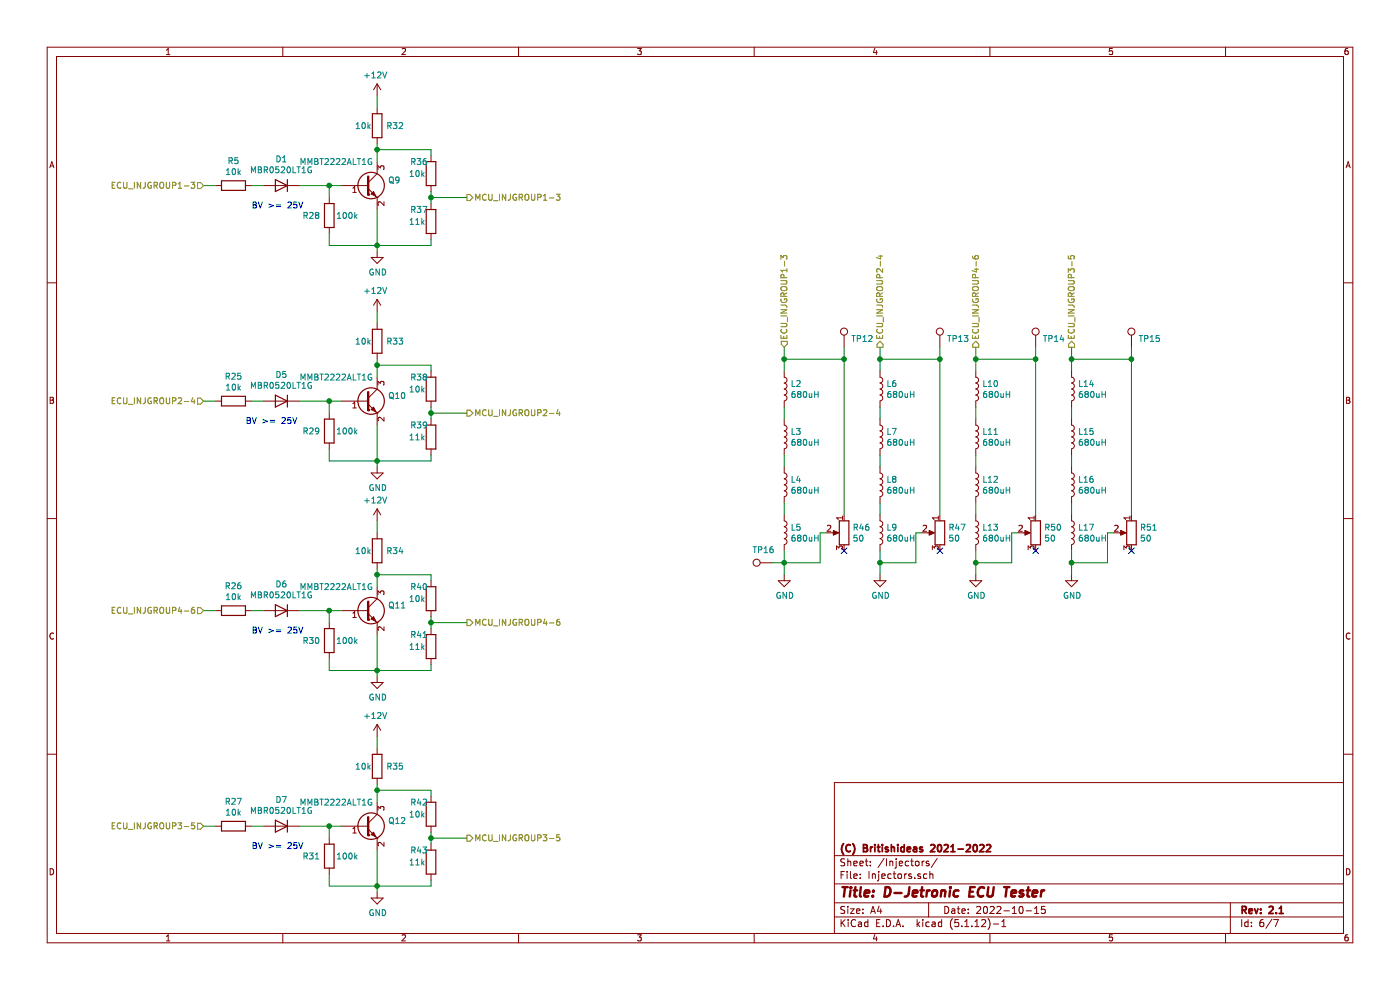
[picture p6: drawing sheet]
EESchema Schematic File Version 4
EELAYER 30 0
EELAYER END
$Descr A4 11693 8268
encoding utf-8
Sheet 6 7
Title "D-Jetronic ECU Tester"
Date "2022-10-15"
Rev "2.1"
Comp "(C) Britishideas 2021-2022"
Comment1 ""
Comment2 ""
Comment3 ""
Comment4 ""
$EndDescr
$Comp
L Device:R R?
U 1 1
P 1950 1550
AR Path="/604BF505/6325E99C" Ref="R?"  Part="1" 
AR Path="/63357965/6325E99C" Ref="R5"  Part="1" 
F 0 "R5" V 1743 1550 50  0000 C CNN
F 1 "10k" V 1834 1550 50  0000 C CNN
F 2 "Resistor_SMD:R_0805_2012Metric" V 1880 1550 50  0001 C CNN
F 3 "~" H 1950 1550 50  0001 C CNN
	1    1950 1550
	0    1    1    0   
$EndComp
$Comp
L power:GND #PWR?
U 1 1
P 3150 2100
AR Path="/6325E9A2" Ref="#PWR?"  Part="1" 
AR Path="/604BF505/6325E9A2" Ref="#PWR?"  Part="1" 
AR Path="/63357965/6325E9A2" Ref="#PWR043"  Part="1" 
F 0 "#PWR043" H 3150 1850 50  0001 C CNN
F 1 "GND" H 3155 1927 50  0000 C CNN
F 2 "" H 3150 2100 50  0001 C CNN
F 3 "" H 3150 2100 50  0001 C CNN
	1    3150 2100
	1    0    0    -1  
$EndComp
$Comp
L Transistor_BJT:MMBT3904 Q?
U 1 1
P 3050 1550
AR Path="/604BF505/6325E9AA" Ref="Q?"  Part="1" 
AR Path="/63357965/6325E9AA" Ref="Q9"  Part="1" 
F 0 "Q9" H 3240 1596 50  0000 L CNN
F 1 "MMBT2222ALT1G" H 2500 1750 50  0000 L CNN
F 2 "Package_TO_SOT_SMD:SOT-23" H 3250 1475 50  0001 L CIN
F 3 "https://www.fairchildsemi.com/datasheets/2N/2N3904.pdf" H 3050 1550 50  0001 L CNN
F 4 "MMBT2222ALT1G" H 3050 1550 50  0001 C CNN "manf#"
	1    3050 1550
	1    0    0    -1  
$EndComp
$Comp
L Device:R R?
U 1 1
P 2750 1800
AR Path="/604BF505/6325E9B0" Ref="R?"  Part="1" 
AR Path="/63357965/6325E9B0" Ref="R28"  Part="1" 
F 0 "R28" H 2600 1800 50  0000 C CNN
F 1 "100k" H 2900 1800 50  0000 C CNN
F 2 "Resistor_SMD:R_0805_2012Metric" V 2680 1800 50  0001 C CNN
F 3 "~" H 2750 1800 50  0001 C CNN
	1    2750 1800
	1    0    0    -1  
$EndComp
Wire Wire Line
	3150 1250 3150 1350
Wire Wire Line
	3150 1750 3150 2050
Wire Wire Line
	2750 1550 2750 1650
Connection ~ 2750 1550
Wire Wire Line
	2750 1550 2850 1550
Wire Wire Line
	2750 1950 2750 2050
Wire Wire Line
	2750 2050 3150 2050
Connection ~ 3150 2050
Wire Wire Line
	3150 2050 3150 2100
$Comp
L power:+12V #PWR?
U 1 1
P 3150 800
AR Path="/632681C2" Ref="#PWR?"  Part="1" 
AR Path="/60479334/632681C2" Ref="#PWR?"  Part="1" 
AR Path="/63357965/632681C2" Ref="#PWR011"  Part="1" 
F 0 "#PWR011" H 3150 650 50  0001 C CNN
F 1 "+12V" H 3165 973 50  0000 C CNN
F 2 "" H 3150 800 50  0001 C CNN
F 3 "" H 3150 800 50  0001 C CNN
	1    3150 800 
	-1   0    0    -1  
$EndComp
$Comp
L Device:D D1
U 1 1
P 2350 1550
F 0 "D1" H 2350 1333 50  0000 C CNN
F 1 "MBR0520LT1G" H 2350 1424 50  0000 C CNN
F 2 "Britishideas:SOD-123" H 2350 1550 50  0001 C CNN
F 3 "~" H 2350 1550 50  0001 C CNN
	1    2350 1550
	-1   0    0    1   
$EndComp
Wire Wire Line
	2500 1550 2750 1550
Wire Wire Line
	2200 1550 2100 1550
$Comp
L Device:R R?
U 1 1
P 3600 1450
AR Path="/604BF505/63279928" Ref="R?"  Part="1" 
AR Path="/63357965/63279928" Ref="R36"  Part="1" 
F 0 "R36" H 3500 1550 50  0000 C CNN
F 1 "10k" H 3484 1450 50  0000 C CNN
F 2 "Resistor_SMD:R_0805_2012Metric" V 3530 1450 50  0001 C CNN
F 3 "~" H 3600 1450 50  0001 C CNN
	1    3600 1450
	1    0    0    -1  
$EndComp
$Comp
L Device:R R?
U 1 1
P 3600 1850
AR Path="/604BF505/6327A3A5" Ref="R?"  Part="1" 
AR Path="/63357965/6327A3A5" Ref="R37"  Part="1" 
F 0 "R37" H 3500 1950 50  0000 C CNN
F 1 "11k" H 3484 1850 50  0000 C CNN
F 2 "Resistor_SMD:R_0805_2012Metric" V 3530 1850 50  0001 C CNN
F 3 "~" H 3600 1850 50  0001 C CNN
	1    3600 1850
	1    0    0    -1  
$EndComp
Wire Wire Line
	3600 2000 3600 2050
Wire Wire Line
	3600 2050 3150 2050
Wire Wire Line
	3600 1700 3600 1650
Wire Wire Line
	3600 1300 3600 1250
Wire Wire Line
	3600 1250 3150 1250
Wire Wire Line
	3150 800  3150 900 
$Comp
L Device:R R?
U 1 1
P 3150 1050
AR Path="/604BF505/63266305" Ref="R?"  Part="1" 
AR Path="/63357965/63266305" Ref="R32"  Part="1" 
F 0 "R32" H 3300 1050 50  0000 C CNN
F 1 "10k" H 3034 1050 50  0000 C CNN
F 2 "Resistor_SMD:R_0805_2012Metric" V 3080 1050 50  0001 C CNN
F 3 "~" H 3150 1050 50  0001 C CNN
	1    3150 1050
	1    0    0    -1  
$EndComp
Wire Wire Line
	3150 1200 3150 1250
Connection ~ 3150 1250
Wire Wire Line
	3600 1650 3900 1650
Connection ~ 3600 1650
Wire Wire Line
	3600 1650 3600 1600
Text HLabel 1700 1550 0    50   Input ~ 0
ECU_INJGROUP1-3
Wire Wire Line
	1700 1550 1800 1550
Text HLabel 3900 1650 2    50   Output ~ 0
MCU_INJGROUP1-3
$Comp
L Device:R R?
U 1 1
P 1950 6900
AR Path="/604BF505/632B3A56" Ref="R?"  Part="1" 
AR Path="/63357965/632B3A56" Ref="R27"  Part="1" 
F 0 "R27" V 1743 6900 50  0000 C CNN
F 1 "10k" V 1834 6900 50  0000 C CNN
F 2 "Resistor_SMD:R_0805_2012Metric" V 1880 6900 50  0001 C CNN
F 3 "~" H 1950 6900 50  0001 C CNN
	1    1950 6900
	0    1    1    0   
$EndComp
$Comp
L power:GND #PWR?
U 1 1
P 3150 7450
AR Path="/632B3DC4" Ref="#PWR?"  Part="1" 
AR Path="/604BF505/632B3DC4" Ref="#PWR?"  Part="1" 
AR Path="/63357965/632B3DC4" Ref="#PWR050"  Part="1" 
F 0 "#PWR050" H 3150 7200 50  0001 C CNN
F 1 "GND" H 3155 7277 50  0000 C CNN
F 2 "" H 3150 7450 50  0001 C CNN
F 3 "" H 3150 7450 50  0001 C CNN
	1    3150 7450
	1    0    0    -1  
$EndComp
$Comp
L Transistor_BJT:MMBT3904 Q?
U 1 1
P 3050 6900
AR Path="/604BF505/632B3DCF" Ref="Q?"  Part="1" 
AR Path="/63357965/632B3DCF" Ref="Q12"  Part="1" 
F 0 "Q12" H 3240 6946 50  0000 L CNN
F 1 "MMBT2222ALT1G" H 2500 7100 50  0000 L CNN
F 2 "Package_TO_SOT_SMD:SOT-23" H 3250 6825 50  0001 L CIN
F 3 "https://www.fairchildsemi.com/datasheets/2N/2N3904.pdf" H 3050 6900 50  0001 L CNN
F 4 "MMBT2222ALT1G" H 3050 6900 50  0001 C CNN "manf#"
	1    3050 6900
	1    0    0    -1  
$EndComp
$Comp
L Device:R R?
U 1 1
P 2750 7150
AR Path="/604BF505/632B3DD9" Ref="R?"  Part="1" 
AR Path="/63357965/632B3DD9" Ref="R31"  Part="1" 
F 0 "R31" H 2600 7150 50  0000 C CNN
F 1 "100k" H 2900 7150 50  0000 C CNN
F 2 "Resistor_SMD:R_0805_2012Metric" V 2680 7150 50  0001 C CNN
F 3 "~" H 2750 7150 50  0001 C CNN
	1    2750 7150
	1    0    0    -1  
$EndComp
Wire Wire Line
	3150 6600 3150 6700
Wire Wire Line
	3150 7100 3150 7400
Wire Wire Line
	2750 6900 2750 7000
Connection ~ 2750 6900
Wire Wire Line
	2750 6900 2850 6900
Wire Wire Line
	2750 7300 2750 7400
Wire Wire Line
	2750 7400 3150 7400
Connection ~ 3150 7400
Wire Wire Line
	3150 7400 3150 7450
$Comp
L power:+12V #PWR?
U 1 1
P 3150 6150
AR Path="/632B3DEC" Ref="#PWR?"  Part="1" 
AR Path="/60479334/632B3DEC" Ref="#PWR?"  Part="1" 
AR Path="/63357965/632B3DEC" Ref="#PWR049"  Part="1" 
F 0 "#PWR049" H 3150 6000 50  0001 C CNN
F 1 "+12V" H 3165 6323 50  0000 C CNN
F 2 "" H 3150 6150 50  0001 C CNN
F 3 "" H 3150 6150 50  0001 C CNN
	1    3150 6150
	-1   0    0    -1  
$EndComp
$Comp
L Device:D D7
U 1 1
P 2350 6900
F 0 "D7" H 2350 6683 50  0000 C CNN
F 1 "MBR0520LT1G" H 2350 6774 50  0000 C CNN
F 2 "Britishideas:SOD-123" H 2350 6900 50  0001 C CNN
F 3 "~" H 2350 6900 50  0001 C CNN
	1    2350 6900
	-1   0    0    1   
$EndComp
Wire Wire Line
	2500 6900 2750 6900
Wire Wire Line
	2200 6900 2100 6900
$Comp
L Device:R R?
U 1 1
P 3600 6800
AR Path="/604BF505/632B3E02" Ref="R?"  Part="1" 
AR Path="/63357965/632B3E02" Ref="R42"  Part="1" 
F 0 "R42" H 3500 6900 50  0000 C CNN
F 1 "10k" H 3484 6800 50  0000 C CNN
F 2 "Resistor_SMD:R_0805_2012Metric" V 3530 6800 50  0001 C CNN
F 3 "~" H 3600 6800 50  0001 C CNN
	1    3600 6800
	1    0    0    -1  
$EndComp
$Comp
L Device:R R?
U 1 1
P 3600 7200
AR Path="/604BF505/632B3E0C" Ref="R?"  Part="1" 
AR Path="/63357965/632B3E0C" Ref="R43"  Part="1" 
F 0 "R43" H 3500 7300 50  0000 C CNN
F 1 "11k" H 3484 7200 50  0000 C CNN
F 2 "Resistor_SMD:R_0805_2012Metric" V 3530 7200 50  0001 C CNN
F 3 "~" H 3600 7200 50  0001 C CNN
	1    3600 7200
	1    0    0    -1  
$EndComp
Wire Wire Line
	3600 7350 3600 7400
Wire Wire Line
	3600 7400 3150 7400
Wire Wire Line
	3600 7050 3600 7000
Wire Wire Line
	3600 6650 3600 6600
Wire Wire Line
	3600 6600 3150 6600
Wire Wire Line
	3150 6150 3150 6250
$Comp
L Device:R R?
U 1 1
P 3150 6400
AR Path="/604BF505/632B3E1C" Ref="R?"  Part="1" 
AR Path="/63357965/632B3E1C" Ref="R35"  Part="1" 
F 0 "R35" H 3300 6400 50  0000 C CNN
F 1 "10k" H 3034 6400 50  0000 C CNN
F 2 "Resistor_SMD:R_0805_2012Metric" V 3080 6400 50  0001 C CNN
F 3 "~" H 3150 6400 50  0001 C CNN
	1    3150 6400
	1    0    0    -1  
$EndComp
Wire Wire Line
	3150 6550 3150 6600
Connection ~ 3150 6600
Wire Wire Line
	3600 7000 3900 7000
Connection ~ 3600 7000
Wire Wire Line
	3600 7000 3600 6950
Wire Wire Line
	1700 6900 1800 6900
Text HLabel 3900 7000 2    50   Output ~ 0
MCU_INJGROUP3-5
$Comp
L Device:R R?
U 1 1
P 1950 3350
AR Path="/604BF505/632C09B8" Ref="R?"  Part="1" 
AR Path="/63357965/632C09B8" Ref="R25"  Part="1" 
F 0 "R25" V 1743 3350 50  0000 C CNN
F 1 "10k" V 1834 3350 50  0000 C CNN
F 2 "Resistor_SMD:R_0805_2012Metric" V 1880 3350 50  0001 C CNN
F 3 "~" H 1950 3350 50  0001 C CNN
	1    1950 3350
	0    1    1    0   
$EndComp
$Comp
L Transistor_BJT:MMBT3904 Q?
U 1 1
P 3050 3350
AR Path="/604BF505/632C0DDD" Ref="Q?"  Part="1" 
AR Path="/63357965/632C0DDD" Ref="Q10"  Part="1" 
F 0 "Q10" H 3240 3396 50  0000 L CNN
F 1 "MMBT2222ALT1G" H 2500 3550 50  0000 L CNN
F 2 "Package_TO_SOT_SMD:SOT-23" H 3250 3275 50  0001 L CIN
F 3 "https://www.fairchildsemi.com/datasheets/2N/2N3904.pdf" H 3050 3350 50  0001 L CNN
F 4 "MMBT2222ALT1G" H 3050 3350 50  0001 C CNN "manf#"
	1    3050 3350
	1    0    0    -1  
$EndComp
$Comp
L Device:R R?
U 1 1
P 2750 3600
AR Path="/604BF505/632C0DE7" Ref="R?"  Part="1" 
AR Path="/63357965/632C0DE7" Ref="R29"  Part="1" 
F 0 "R29" H 2600 3600 50  0000 C CNN
F 1 "100k" H 2900 3600 50  0000 C CNN
F 2 "Resistor_SMD:R_0805_2012Metric" V 2680 3600 50  0001 C CNN
F 3 "~" H 2750 3600 50  0001 C CNN
	1    2750 3600
	1    0    0    -1  
$EndComp
Wire Wire Line
	3150 3050 3150 3150
Wire Wire Line
	3150 3550 3150 3850
Wire Wire Line
	2750 3350 2750 3450
Connection ~ 2750 3350
Wire Wire Line
	2750 3350 2850 3350
Wire Wire Line
	2750 3750 2750 3850
Wire Wire Line
	2750 3850 3150 3850
Connection ~ 3150 3850
Wire Wire Line
	3150 3850 3150 3900
$Comp
L power:+12V #PWR?
U 1 1
P 3150 2600
AR Path="/632C0DFA" Ref="#PWR?"  Part="1" 
AR Path="/60479334/632C0DFA" Ref="#PWR?"  Part="1" 
AR Path="/63357965/632C0DFA" Ref="#PWR044"  Part="1" 
F 0 "#PWR044" H 3150 2450 50  0001 C CNN
F 1 "+12V" H 3165 2773 50  0000 C CNN
F 2 "" H 3150 2600 50  0001 C CNN
F 3 "" H 3150 2600 50  0001 C CNN
	1    3150 2600
	-1   0    0    -1  
$EndComp
$Comp
L Device:D D5
U 1 1
P 2350 3350
F 0 "D5" H 2350 3133 50  0000 C CNN
F 1 "MBR0520LT1G" H 2350 3224 50  0000 C CNN
F 2 "Britishideas:SOD-123" H 2350 3350 50  0001 C CNN
F 3 "~" H 2350 3350 50  0001 C CNN
	1    2350 3350
	-1   0    0    1   
$EndComp
Wire Wire Line
	2500 3350 2750 3350
Wire Wire Line
	2200 3350 2100 3350
$Comp
L Device:R R?
U 1 1
P 3600 3250
AR Path="/604BF505/632C0E10" Ref="R?"  Part="1" 
AR Path="/63357965/632C0E10" Ref="R38"  Part="1" 
F 0 "R38" H 3500 3350 50  0000 C CNN
F 1 "10k" H 3484 3250 50  0000 C CNN
F 2 "Resistor_SMD:R_0805_2012Metric" V 3530 3250 50  0001 C CNN
F 3 "~" H 3600 3250 50  0001 C CNN
	1    3600 3250
	1    0    0    -1  
$EndComp
$Comp
L Device:R R?
U 1 1
P 3600 3650
AR Path="/604BF505/632C0E1A" Ref="R?"  Part="1" 
AR Path="/63357965/632C0E1A" Ref="R39"  Part="1" 
F 0 "R39" H 3500 3750 50  0000 C CNN
F 1 "11k" H 3484 3650 50  0000 C CNN
F 2 "Resistor_SMD:R_0805_2012Metric" V 3530 3650 50  0001 C CNN
F 3 "~" H 3600 3650 50  0001 C CNN
	1    3600 3650
	1    0    0    -1  
$EndComp
Wire Wire Line
	3600 3800 3600 3850
Wire Wire Line
	3600 3850 3150 3850
Wire Wire Line
	3600 3500 3600 3450
Wire Wire Line
	3600 3100 3600 3050
Wire Wire Line
	3600 3050 3150 3050
Wire Wire Line
	3150 2600 3150 2700
$Comp
L Device:R R?
U 1 1
P 3150 2850
AR Path="/604BF505/632C0E2A" Ref="R?"  Part="1" 
AR Path="/63357965/632C0E2A" Ref="R33"  Part="1" 
F 0 "R33" H 3300 2850 50  0000 C CNN
F 1 "10k" H 3034 2850 50  0000 C CNN
F 2 "Resistor_SMD:R_0805_2012Metric" V 3080 2850 50  0001 C CNN
F 3 "~" H 3150 2850 50  0001 C CNN
	1    3150 2850
	1    0    0    -1  
$EndComp
Wire Wire Line
	3150 3000 3150 3050
Connection ~ 3150 3050
Wire Wire Line
	3600 3450 3900 3450
Connection ~ 3600 3450
Wire Wire Line
	3600 3450 3600 3400
Wire Wire Line
	1700 3350 1800 3350
Text HLabel 3900 3450 2    50   Output ~ 0
MCU_INJGROUP2-4
$Comp
L Device:R R?
U 1 1
P 1950 5100
AR Path="/604BF505/632CDE73" Ref="R?"  Part="1" 
AR Path="/63357965/632CDE73" Ref="R26"  Part="1" 
F 0 "R26" V 1743 5100 50  0000 C CNN
F 1 "10k" V 1834 5100 50  0000 C CNN
F 2 "Resistor_SMD:R_0805_2012Metric" V 1880 5100 50  0001 C CNN
F 3 "~" H 1950 5100 50  0001 C CNN
	1    1950 5100
	0    1    1    0   
$EndComp
$Comp
L power:GND #PWR?
U 1 1
P 3150 5650
AR Path="/632CE339" Ref="#PWR?"  Part="1" 
AR Path="/604BF505/632CE339" Ref="#PWR?"  Part="1" 
AR Path="/63357965/632CE339" Ref="#PWR047"  Part="1" 
F 0 "#PWR047" H 3150 5400 50  0001 C CNN
F 1 "GND" H 3155 5477 50  0000 C CNN
F 2 "" H 3150 5650 50  0001 C CNN
F 3 "" H 3150 5650 50  0001 C CNN
	1    3150 5650
	1    0    0    -1  
$EndComp
$Comp
L Transistor_BJT:MMBT3904 Q?
U 1 1
P 3050 5100
AR Path="/604BF505/632CE344" Ref="Q?"  Part="1" 
AR Path="/63357965/632CE344" Ref="Q11"  Part="1" 
F 0 "Q11" H 3240 5146 50  0000 L CNN
F 1 "MMBT2222ALT1G" H 2500 5300 50  0000 L CNN
F 2 "Package_TO_SOT_SMD:SOT-23" H 3250 5025 50  0001 L CIN
F 3 "https://www.fairchildsemi.com/datasheets/2N/2N3904.pdf" H 3050 5100 50  0001 L CNN
F 4 "MMBT2222ALT1G" H 3050 5100 50  0001 C CNN "manf#"
	1    3050 5100
	1    0    0    -1  
$EndComp
$Comp
L Device:R R?
U 1 1
P 2750 5350
AR Path="/604BF505/632CE34E" Ref="R?"  Part="1" 
AR Path="/63357965/632CE34E" Ref="R30"  Part="1" 
F 0 "R30" H 2600 5350 50  0000 C CNN
F 1 "100k" H 2900 5350 50  0000 C CNN
F 2 "Resistor_SMD:R_0805_2012Metric" V 2680 5350 50  0001 C CNN
F 3 "~" H 2750 5350 50  0001 C CNN
	1    2750 5350
	1    0    0    -1  
$EndComp
Wire Wire Line
	3150 4800 3150 4900
Wire Wire Line
	3150 5300 3150 5600
Wire Wire Line
	2750 5100 2750 5200
Connection ~ 2750 5100
Wire Wire Line
	2750 5100 2850 5100
Wire Wire Line
	2750 5500 2750 5600
Wire Wire Line
	2750 5600 3150 5600
Connection ~ 3150 5600
Wire Wire Line
	3150 5600 3150 5650
$Comp
L power:+12V #PWR?
U 1 1
P 3150 4350
AR Path="/632CE361" Ref="#PWR?"  Part="1" 
AR Path="/60479334/632CE361" Ref="#PWR?"  Part="1" 
AR Path="/63357965/632CE361" Ref="#PWR046"  Part="1" 
F 0 "#PWR046" H 3150 4200 50  0001 C CNN
F 1 "+12V" H 3165 4523 50  0000 C CNN
F 2 "" H 3150 4350 50  0001 C CNN
F 3 "" H 3150 4350 50  0001 C CNN
	1    3150 4350
	-1   0    0    -1  
$EndComp
$Comp
L Device:D D6
U 1 1
P 2350 5100
F 0 "D6" H 2350 4883 50  0000 C CNN
F 1 "MBR0520LT1G" H 2350 4974 50  0000 C CNN
F 2 "Britishideas:SOD-123" H 2350 5100 50  0001 C CNN
F 3 "~" H 2350 5100 50  0001 C CNN
	1    2350 5100
	-1   0    0    1   
$EndComp
Wire Wire Line
	2500 5100 2750 5100
Wire Wire Line
	2200 5100 2100 5100
$Comp
L Device:R R?
U 1 1
P 3600 5000
AR Path="/604BF505/632CE377" Ref="R?"  Part="1" 
AR Path="/63357965/632CE377" Ref="R40"  Part="1" 
F 0 "R40" H 3500 5100 50  0000 C CNN
F 1 "10k" H 3484 5000 50  0000 C CNN
F 2 "Resistor_SMD:R_0805_2012Metric" V 3530 5000 50  0001 C CNN
F 3 "~" H 3600 5000 50  0001 C CNN
	1    3600 5000
	1    0    0    -1  
$EndComp
$Comp
L Device:R R?
U 1 1
P 3600 5400
AR Path="/604BF505/632CE381" Ref="R?"  Part="1" 
AR Path="/63357965/632CE381" Ref="R41"  Part="1" 
F 0 "R41" H 3500 5500 50  0000 C CNN
F 1 "11k" H 3484 5400 50  0000 C CNN
F 2 "Resistor_SMD:R_0805_2012Metric" V 3530 5400 50  0001 C CNN
F 3 "~" H 3600 5400 50  0001 C CNN
	1    3600 5400
	1    0    0    -1  
$EndComp
Wire Wire Line
	3600 5550 3600 5600
Wire Wire Line
	3600 5600 3150 5600
Wire Wire Line
	3600 5250 3600 5200
Wire Wire Line
	3600 4850 3600 4800
Wire Wire Line
	3600 4800 3150 4800
Wire Wire Line
	3150 4350 3150 4450
$Comp
L Device:R R?
U 1 1
P 3150 4600
AR Path="/604BF505/632CE391" Ref="R?"  Part="1" 
AR Path="/63357965/632CE391" Ref="R34"  Part="1" 
F 0 "R34" H 3300 4600 50  0000 C CNN
F 1 "10k" H 3034 4600 50  0000 C CNN
F 2 "Resistor_SMD:R_0805_2012Metric" V 3080 4600 50  0001 C CNN
F 3 "~" H 3150 4600 50  0001 C CNN
	1    3150 4600
	1    0    0    -1  
$EndComp
Wire Wire Line
	3150 4750 3150 4800
Connection ~ 3150 4800
Wire Wire Line
	3600 5200 3900 5200
Connection ~ 3600 5200
Wire Wire Line
	3600 5200 3600 5150
Wire Wire Line
	1700 5100 1800 5100
Text HLabel 3900 5200 2    50   Output ~ 0
MCU_INJGROUP4-6
Text HLabel 1700 3350 0    50   Input ~ 0
ECU_INJGROUP2-4
Text HLabel 1700 6900 0    50   Input ~ 0
ECU_INJGROUP3-5
Text HLabel 1700 5100 0    50   Input ~ 0
ECU_INJGROUP4-6
Text Notes 2100 1750 0    50   ~ 0
BV >= 25V
Text Notes 2050 3550 0    50   ~ 0
BV >= 25V
Text Notes 2100 5300 0    50   ~ 0
BV >= 25V
Text Notes 2100 7100 0    50   ~ 0
BV >= 25V
$Comp
L power:GND #PWR?
U 1 1
P 3150 3900
AR Path="/6333B2D2" Ref="#PWR?"  Part="1" 
AR Path="/604BF505/6333B2D2" Ref="#PWR?"  Part="1" 
AR Path="/63357965/6333B2D2" Ref="#PWR045"  Part="1" 
F 0 "#PWR045" H 3150 3650 50  0001 C CNN
F 1 "GND" H 3155 3727 50  0000 C CNN
F 2 "" H 3150 3900 50  0001 C CNN
F 3 "" H 3150 3900 50  0001 C CNN
	1    3150 3900
	1    0    0    -1  
$EndComp
Text HLabel 6550 2900 1    50   Input ~ 0
ECU_INJGROUP1-3
$Comp
L Device:L L2
U 1 1
P 6550 3250
F 0 "L2" H 6602 3296 50  0000 L CNN
F 1 "680uH" H 6602 3205 50  0000 L CNN
F 2 "Britishideas:Inductor-MSS1210-684KED" H 6550 3250 50  0001 C CNN
F 3 "~" H 6550 3250 50  0001 C CNN
F 4 "MSS1210-684KED" H 6550 3250 50  0001 C CNN "manf#"
	1    6550 3250
	1    0    0    -1  
$EndComp
$Comp
L Device:L L3
U 1 1
P 6550 3650
F 0 "L3" H 6602 3696 50  0000 L CNN
F 1 "680uH" H 6602 3605 50  0000 L CNN
F 2 "Britishideas:Inductor-MSS1210-684KED" H 6550 3650 50  0001 C CNN
F 3 "~" H 6550 3650 50  0001 C CNN
F 4 "MSS1210-684KED" H 6550 3650 50  0001 C CNN "manf#"
	1    6550 3650
	1    0    0    -1  
$EndComp
$Comp
L Device:L L4
U 1 1
P 6550 4050
F 0 "L4" H 6602 4096 50  0000 L CNN
F 1 "680uH" H 6602 4005 50  0000 L CNN
F 2 "Britishideas:Inductor-MSS1210-684KED" H 6550 4050 50  0001 C CNN
F 3 "~" H 6550 4050 50  0001 C CNN
F 4 "MSS1210-684KED" H 6550 4050 50  0001 C CNN "manf#"
	1    6550 4050
	1    0    0    -1  
$EndComp
$Comp
L Device:L L5
U 1 1
P 6550 4450
F 0 "L5" H 6602 4496 50  0000 L CNN
F 1 "680uH" H 6602 4405 50  0000 L CNN
F 2 "Britishideas:Inductor-MSS1210-684KED" H 6550 4450 50  0001 C CNN
F 3 "~" H 6550 4450 50  0001 C CNN
F 4 "MSS1210-684KED" H 6550 4450 50  0001 C CNN "manf#"
	1    6550 4450
	1    0    0    -1  
$EndComp
Wire Wire Line
	6550 2900 6550 3000
Wire Wire Line
	6550 3400 6550 3500
Wire Wire Line
	6550 3800 6550 3900
Wire Wire Line
	6550 4200 6550 4300
$Comp
L power:GND #PWR?
U 1 1
P 6550 4800
AR Path="/63351921" Ref="#PWR?"  Part="1" 
AR Path="/604BF505/63351921" Ref="#PWR?"  Part="1" 
AR Path="/63357965/63351921" Ref="#PWR051"  Part="1" 
F 0 "#PWR051" H 6550 4550 50  0001 C CNN
F 1 "GND" H 6555 4627 50  0000 C CNN
F 2 "" H 6550 4800 50  0001 C CNN
F 3 "" H 6550 4800 50  0001 C CNN
	1    6550 4800
	1    0    0    -1  
$EndComp
Wire Wire Line
	6550 4800 6550 4700
$Comp
L Device:R_POT R46
U 1 1
P 7050 4450
F 0 "R46" H 6980 4496 50  0000 R CNN
F 1 "50" H 6980 4405 50  0000 R CNN
F 2 "Britishideas:Potentometer_Bourns_PV36W" V 6980 4450 50  0001 C CNN
F 3 "~" H 7050 4450 50  0001 C CNN
F 4 "PV36W500C01B00" H 7050 4450 50  0001 C CNN "manf#"
	1    7050 4450
	-1   0    0    -1  
$EndComp
Connection ~ 6550 4700
Wire Wire Line
	6550 4700 6550 4600
Wire Wire Line
	7050 4300 7050 3000
Connection ~ 6550 3000
Wire Wire Line
	6550 3000 6550 3100
$Comp
L Device:L L6
U 1 1
P 7350 3250
F 0 "L6" H 7402 3296 50  0000 L CNN
F 1 "680uH" H 7402 3205 50  0000 L CNN
F 2 "Britishideas:Inductor-MSS1210-684KED" H 7350 3250 50  0001 C CNN
F 3 "~" H 7350 3250 50  0001 C CNN
F 4 "MSS1210-684KED" H 7350 3250 50  0001 C CNN "manf#"
	1    7350 3250
	1    0    0    -1  
$EndComp
$Comp
L Device:L L7
U 1 1
P 7350 3650
F 0 "L7" H 7402 3696 50  0000 L CNN
F 1 "680uH" H 7402 3605 50  0000 L CNN
F 2 "Britishideas:Inductor-MSS1210-684KED" H 7350 3650 50  0001 C CNN
F 3 "~" H 7350 3650 50  0001 C CNN
F 4 "MSS1210-684KED" H 7350 3650 50  0001 C CNN "manf#"
	1    7350 3650
	1    0    0    -1  
$EndComp
$Comp
L Device:L L8
U 1 1
P 7350 4050
F 0 "L8" H 7402 4096 50  0000 L CNN
F 1 "680uH" H 7402 4005 50  0000 L CNN
F 2 "Britishideas:Inductor-MSS1210-684KED" H 7350 4050 50  0001 C CNN
F 3 "~" H 7350 4050 50  0001 C CNN
F 4 "MSS1210-684KED" H 7350 4050 50  0001 C CNN "manf#"
	1    7350 4050
	1    0    0    -1  
$EndComp
$Comp
L Device:L L9
U 1 1
P 7350 4450
F 0 "L9" H 7402 4496 50  0000 L CNN
F 1 "680uH" H 7402 4405 50  0000 L CNN
F 2 "Britishideas:Inductor-MSS1210-684KED" H 7350 4450 50  0001 C CNN
F 3 "~" H 7350 4450 50  0001 C CNN
F 4 "MSS1210-684KED" H 7350 4450 50  0001 C CNN "manf#"
	1    7350 4450
	1    0    0    -1  
$EndComp
Wire Wire Line
	7350 2900 7350 3000
Wire Wire Line
	7350 3400 7350 3500
Wire Wire Line
	7350 3800 7350 3900
Wire Wire Line
	7350 4200 7350 4300
$Comp
L power:GND #PWR?
U 1 1
P 7350 4800
AR Path="/6335B685" Ref="#PWR?"  Part="1" 
AR Path="/604BF505/6335B685" Ref="#PWR?"  Part="1" 
AR Path="/63357965/6335B685" Ref="#PWR052"  Part="1" 
F 0 "#PWR052" H 7350 4550 50  0001 C CNN
F 1 "GND" H 7355 4627 50  0000 C CNN
F 2 "" H 7350 4800 50  0001 C CNN
F 3 "" H 7350 4800 50  0001 C CNN
	1    7350 4800
	1    0    0    -1  
$EndComp
Wire Wire Line
	7350 4800 7350 4700
$Comp
L Device:R_POT R47
U 1 1
P 7850 4450
F 0 "R47" H 7780 4496 50  0000 R CNN
F 1 "50" H 7780 4405 50  0000 R CNN
F 2 "Britishideas:Potentometer_Bourns_PV36W" V 7780 4450 50  0001 C CNN
F 3 "~" H 7850 4450 50  0001 C CNN
F 4 "PV36W500C01B00" H 7850 4450 50  0001 C CNN "manf#"
	1    7850 4450
	-1   0    0    -1  
$EndComp
Connection ~ 7350 4700
Wire Wire Line
	7350 4700 7350 4600
Wire Wire Line
	7850 4300 7850 3000
Wire Wire Line
	7850 3000 7350 3000
Connection ~ 7350 3000
Wire Wire Line
	7350 3000 7350 3100
$Comp
L Device:L L10
U 1 1
P 8150 3250
F 0 "L10" H 8202 3296 50  0000 L CNN
F 1 "680uH" H 8202 3205 50  0000 L CNN
F 2 "Britishideas:Inductor-MSS1210-684KED" H 8150 3250 50  0001 C CNN
F 3 "~" H 8150 3250 50  0001 C CNN
F 4 "MSS1210-684KED" H 8150 3250 50  0001 C CNN "manf#"
	1    8150 3250
	1    0    0    -1  
$EndComp
$Comp
L Device:L L11
U 1 1
P 8150 3650
F 0 "L11" H 8202 3696 50  0000 L CNN
F 1 "680uH" H 8202 3605 50  0000 L CNN
F 2 "Britishideas:Inductor-MSS1210-684KED" H 8150 3650 50  0001 C CNN
F 3 "~" H 8150 3650 50  0001 C CNN
F 4 "MSS1210-684KED" H 8150 3650 50  0001 C CNN "manf#"
	1    8150 3650
	1    0    0    -1  
$EndComp
$Comp
L Device:L L12
U 1 1
P 8150 4050
F 0 "L12" H 8202 4096 50  0000 L CNN
F 1 "680uH" H 8202 4005 50  0000 L CNN
F 2 "Britishideas:Inductor-MSS1210-684KED" H 8150 4050 50  0001 C CNN
F 3 "~" H 8150 4050 50  0001 C CNN
F 4 "MSS1210-684KED" H 8150 4050 50  0001 C CNN "manf#"
	1    8150 4050
	1    0    0    -1  
$EndComp
$Comp
L Device:L L13
U 1 1
P 8150 4450
F 0 "L13" H 8202 4496 50  0000 L CNN
F 1 "680uH" H 8202 4405 50  0000 L CNN
F 2 "Britishideas:Inductor-MSS1210-684KED" H 8150 4450 50  0001 C CNN
F 3 "~" H 8150 4450 50  0001 C CNN
F 4 "MSS1210-684KED" H 8150 4450 50  0001 C CNN "manf#"
	1    8150 4450
	1    0    0    -1  
$EndComp
Wire Wire Line
	8150 2900 8150 3000
Wire Wire Line
	8150 3400 8150 3500
Wire Wire Line
	8150 3800 8150 3900
Wire Wire Line
	8150 4200 8150 4300
$Comp
L power:GND #PWR?
U 1 1
P 8150 4800
AR Path="/633602E2" Ref="#PWR?"  Part="1" 
AR Path="/604BF505/633602E2" Ref="#PWR?"  Part="1" 
AR Path="/63357965/633602E2" Ref="#PWR072"  Part="1" 
F 0 "#PWR072" H 8150 4550 50  0001 C CNN
F 1 "GND" H 8155 4627 50  0000 C CNN
F 2 "" H 8150 4800 50  0001 C CNN
F 3 "" H 8150 4800 50  0001 C CNN
	1    8150 4800
	1    0    0    -1  
$EndComp
Wire Wire Line
	8150 4800 8150 4700
$Comp
L Device:R_POT R50
U 1 1
P 8650 4450
F 0 "R50" H 8580 4496 50  0000 R CNN
F 1 "50" H 8580 4405 50  0000 R CNN
F 2 "Britishideas:Potentometer_Bourns_PV36W" V 8580 4450 50  0001 C CNN
F 3 "~" H 8650 4450 50  0001 C CNN
F 4 "PV36W500C01B00" H 8650 4450 50  0001 C CNN "manf#"
	1    8650 4450
	-1   0    0    -1  
$EndComp
Connection ~ 8150 4700
Wire Wire Line
	8150 4700 8150 4600
Wire Wire Line
	8650 4300 8650 3000
Wire Wire Line
	8650 3000 8150 3000
Connection ~ 8150 3000
Wire Wire Line
	8150 3000 8150 3100
$Comp
L Device:L L14
U 1 1
P 8950 3250
F 0 "L14" H 9002 3296 50  0000 L CNN
F 1 "680uH" H 9002 3205 50  0000 L CNN
F 2 "Britishideas:Inductor-MSS1210-684KED" H 8950 3250 50  0001 C CNN
F 3 "~" H 8950 3250 50  0001 C CNN
F 4 "MSS1210-684KED" H 8950 3250 50  0001 C CNN "manf#"
	1    8950 3250
	1    0    0    -1  
$EndComp
$Comp
L Device:L L15
U 1 1
P 8950 3650
F 0 "L15" H 9002 3696 50  0000 L CNN
F 1 "680uH" H 9002 3605 50  0000 L CNN
F 2 "Britishideas:Inductor-MSS1210-684KED" H 8950 3650 50  0001 C CNN
F 3 "~" H 8950 3650 50  0001 C CNN
F 4 "MSS1210-684KED" H 8950 3650 50  0001 C CNN "manf#"
	1    8950 3650
	1    0    0    -1  
$EndComp
$Comp
L Device:L L16
U 1 1
P 8950 4050
F 0 "L16" H 9002 4096 50  0000 L CNN
F 1 "680uH" H 9002 4005 50  0000 L CNN
F 2 "Britishideas:Inductor-MSS1210-684KED" H 8950 4050 50  0001 C CNN
F 3 "~" H 8950 4050 50  0001 C CNN
F 4 "MSS1210-684KED" H 8950 4050 50  0001 C CNN "manf#"
	1    8950 4050
	1    0    0    -1  
$EndComp
$Comp
L Device:L L17
U 1 1
P 8950 4450
F 0 "L17" H 9002 4496 50  0000 L CNN
F 1 "680uH" H 9002 4405 50  0000 L CNN
F 2 "Britishideas:Inductor-MSS1210-684KED" H 8950 4450 50  0001 C CNN
F 3 "~" H 8950 4450 50  0001 C CNN
F 4 "MSS1210-684KED" H 8950 4450 50  0001 C CNN "manf#"
	1    8950 4450
	1    0    0    -1  
$EndComp
Wire Wire Line
	8950 2900 8950 3000
Wire Wire Line
	8950 3400 8950 3500
Wire Wire Line
	8950 3800 8950 3900
Wire Wire Line
	8950 4200 8950 4300
$Comp
L power:GND #PWR?
U 1 1
P 8950 4800
AR Path="/63360331" Ref="#PWR?"  Part="1" 
AR Path="/604BF505/63360331" Ref="#PWR?"  Part="1" 
AR Path="/63357965/63360331" Ref="#PWR073"  Part="1" 
F 0 "#PWR073" H 8950 4550 50  0001 C CNN
F 1 "GND" H 8955 4627 50  0000 C CNN
F 2 "" H 8950 4800 50  0001 C CNN
F 3 "" H 8950 4800 50  0001 C CNN
	1    8950 4800
	1    0    0    -1  
$EndComp
Wire Wire Line
	8950 4800 8950 4700
$Comp
L Device:R_POT R51
U 1 1
P 9450 4450
F 0 "R51" H 9380 4496 50  0000 R CNN
F 1 "50" H 9380 4405 50  0000 R CNN
F 2 "Britishideas:Potentometer_Bourns_PV36W" V 9380 4450 50  0001 C CNN
F 3 "~" H 9450 4450 50  0001 C CNN
F 4 "PV36W500C01B00" H 9450 4450 50  0001 C CNN "manf#"
	1    9450 4450
	-1   0    0    -1  
$EndComp
Connection ~ 8950 4700
Wire Wire Line
	8950 4700 8950 4600
Wire Wire Line
	9450 4300 9450 3000
Wire Wire Line
	9450 3000 8950 3000
Connection ~ 8950 3000
Wire Wire Line
	8950 3000 8950 3100
Text HLabel 7350 2900 1    50   Output ~ 0
ECU_INJGROUP2-4
Text HLabel 8150 2900 1    50   Output ~ 0
ECU_INJGROUP4-6
Text HLabel 8950 2900 1    50   Output ~ 0
ECU_INJGROUP3-5
NoConn ~ 9450 4600
NoConn ~ 8650 4600
NoConn ~ 7850 4600
NoConn ~ 7050 4600
Wire Wire Line
	6900 4450 6850 4450
Wire Wire Line
	6850 4450 6850 4700
Wire Wire Line
	6850 4700 6550 4700
Wire Wire Line
	7700 4450 7650 4450
Wire Wire Line
	7650 4450 7650 4700
Wire Wire Line
	7650 4700 7350 4700
Wire Wire Line
	8500 4450 8450 4450
Wire Wire Line
	8450 4450 8450 4700
Wire Wire Line
	8450 4700 8150 4700
Wire Wire Line
	9300 4450 9250 4450
Wire Wire Line
	9250 4450 9250 4700
Wire Wire Line
	9250 4700 8950 4700
$Comp
L Connector:TestPoint TP12
U 1 1
P 7050 2900
F 0 "TP12" H 7108 2972 50  0000 L CNN
F 1 "TestPoint" H 7108 2927 50  0001 L CNN
F 2 "TestPoint:TestPoint_Pad_D2.0mm" H 7250 2900 50  0001 C CNN
F 3 "~" H 7250 2900 50  0001 C CNN
	1    7050 2900
	1    0    0    -1  
$EndComp
$Comp
L Connector:TestPoint TP13
U 1 1
P 7850 2900
F 0 "TP13" H 7908 2972 50  0000 L CNN
F 1 "TestPoint" H 7908 2927 50  0001 L CNN
F 2 "TestPoint:TestPoint_Pad_D2.0mm" H 8050 2900 50  0001 C CNN
F 3 "~" H 8050 2900 50  0001 C CNN
	1    7850 2900
	1    0    0    -1  
$EndComp
$Comp
L Connector:TestPoint TP14
U 1 1
P 8650 2900
F 0 "TP14" H 8708 2972 50  0000 L CNN
F 1 "TestPoint" H 8708 2927 50  0001 L CNN
F 2 "TestPoint:TestPoint_Pad_D2.0mm" H 8850 2900 50  0001 C CNN
F 3 "~" H 8850 2900 50  0001 C CNN
	1    8650 2900
	1    0    0    -1  
$EndComp
$Comp
L Connector:TestPoint TP15
U 1 1
P 9450 2900
F 0 "TP15" H 9508 2972 50  0000 L CNN
F 1 "TestPoint" H 9508 2927 50  0001 L CNN
F 2 "TestPoint:TestPoint_Pad_D2.0mm" H 9650 2900 50  0001 C CNN
F 3 "~" H 9650 2900 50  0001 C CNN
	1    9450 2900
	1    0    0    -1  
$EndComp
Wire Wire Line
	6550 3000 7050 3000
Wire Wire Line
	7050 2900 7050 3000
Connection ~ 7050 3000
Wire Wire Line
	7850 2900 7850 3000
Connection ~ 7850 3000
Wire Wire Line
	8650 2900 8650 3000
Connection ~ 8650 3000
Wire Wire Line
	9450 2900 9450 3000
Connection ~ 9450 3000
$Comp
L Connector:TestPoint TP16
U 1 1
P 6450 4700
F 0 "TP16" V 6553 4772 50  0000 C CNN
F 1 "TestPoint" H 6508 4727 50  0001 L CNN
F 2 "TestPoint:TestPoint_Pad_D2.0mm" H 6650 4700 50  0001 C CNN
F 3 "~" H 6650 4700 50  0001 C CNN
	1    6450 4700
	0    -1   -1   0   
$EndComp
Wire Wire Line
	6450 4700 6550 4700
$EndSCHEMATC
